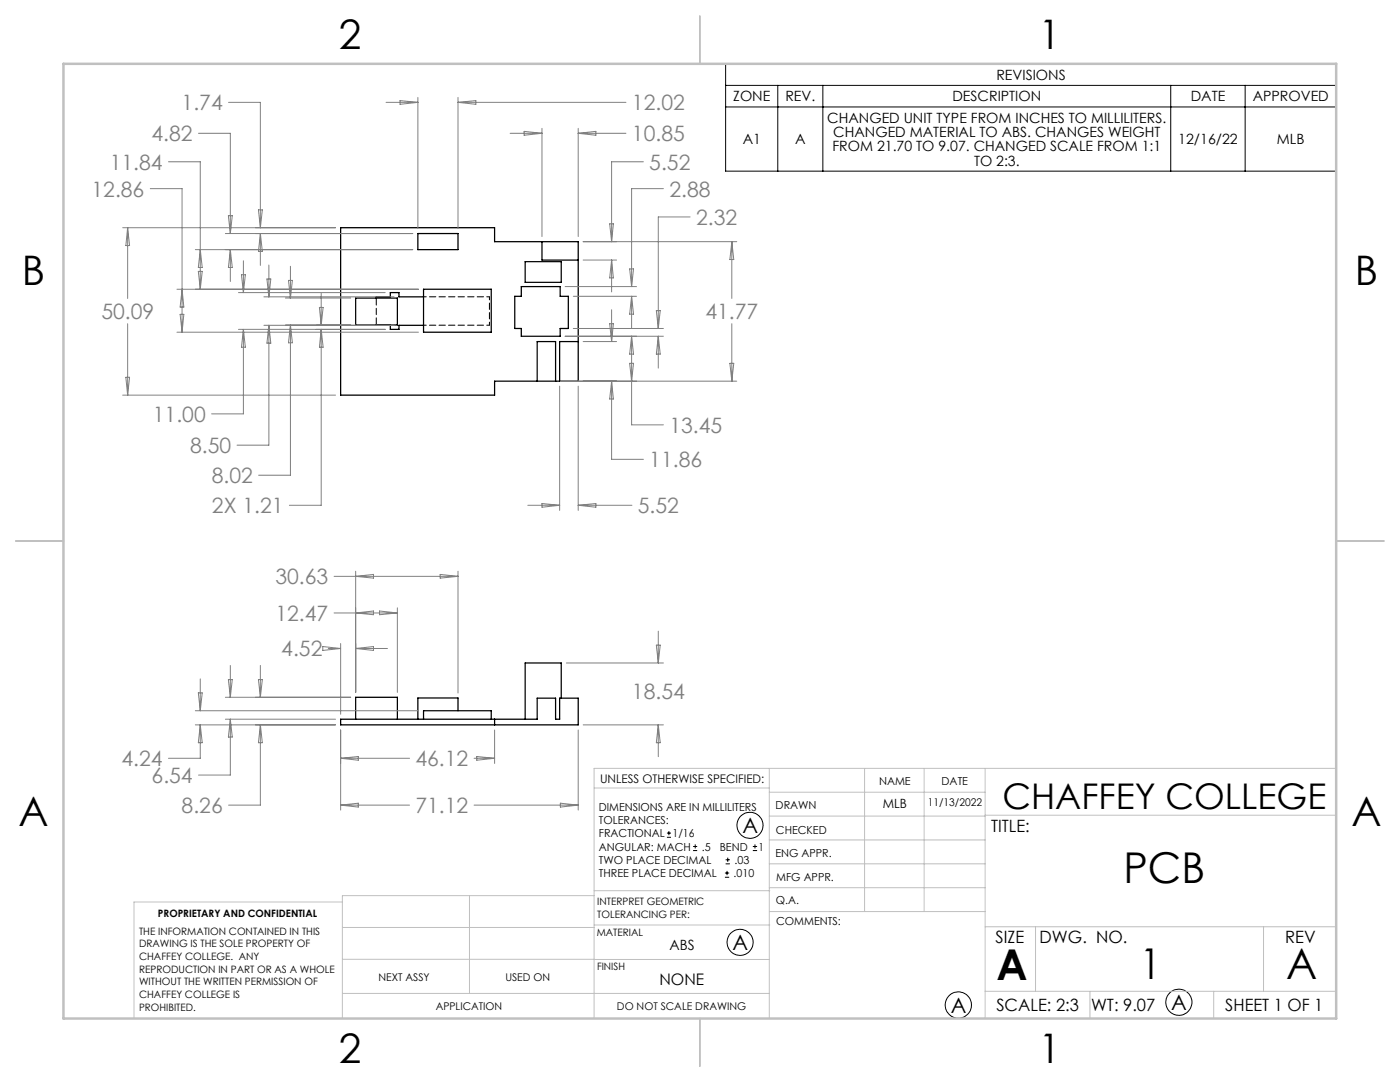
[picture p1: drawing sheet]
<svg xmlns="http://www.w3.org/2000/svg" width="279mm" height="216mm" viewBox="0 0 279 216" stroke-linecap="round" stroke-linejoin="round" font-family="sans-serif">
<g fill="none" stroke="#000" stroke-width=".25">
<path d="M68 45.4h30.7v2.8h16.7v27.9h-16.7v2.7h-30.7zM71 59.5h8.3v5.3h-8.3zM83.4 46.6h8v3.2h-8zM84.5 57.7h13.5v8.6h-13.5zM84.5 59.2h-4.9v-.8h-1.7v.8h-2.8v.3M104 57.2h7.8v1.9h1.6v6.4h-1.6v1.6h-7.8v-1.6h-1.3v-6.4h1.3zM104.8 52.2h7.2v4.1h-7.2zM108.2 48.2v3.7h7.2M75.1 64.8l2.8 .1v.8h1.7v-.8h4.9M107.2 76.1v-7.9h3.7v7.9M115.4 68.2h-3.7v7.9M112 139.3v-7h-7.2v11.2"/>
<path d="M68 143.5h39.2v-4.2h3.7v4.2h.8v-4.2h3.7v5.3h-47.4zM71 143.5v-4.4h8.3v4.4M84.5 143.5v-1.7h13.5v1.7M91.4 141.8v-2.5h-8v4.2M98.7 143.5v1.1"/>
</g>
<path d="M97.7 59.2h-13.2M97.7 64.9v-5.7M97.7 64.9h-13.2" fill="none" stroke="#000" stroke-width=".2" stroke-dasharray="1.3 .6" stroke-dashoffset=".7"/>
<path d="M75.1 59.5v5.3" fill="none" stroke="#000" stroke-width=".2" stroke-dasharray="1.3 .6" stroke-dashoffset="-.1"/>
<g fill="none" stroke="#000" stroke-width=".2">
<path d="M144.8 12.7h121.9v21.4h-121.9zM144.8 17h121.9M155.2 17v17.1M164.2 17v17.1M233.6 17v17.1M248.5 17v17.1M144.8 21.3h121.9M133.1 167.1h.8M133.1 166.2h.8M133.5 165.8v.9M138.3 169.7h.8M138.3 168.9h.8"/>
<path d="M138.7 168.5v.8M144.7 175h.8M144.7 174.2h.8M144.8 172.4h.9M144.8 171.6h.9M145.1 173.8v.8M145.2 171.1v.9M150.2 169.7h.9M150.2 168.9h.9M150.7 168.5v.8"/>
<circle cx="149.7" cy="164.7" r="2.61"/>
<circle cx="147.7" cy="188" r="2.61"/>
<circle cx="235.3" cy="200" r="2.62"/>
<circle cx="191.3" cy="200.5" r="2.63"/>
</g>
<g fill="none" stroke="#c0c0c0" stroke-width=".2">
<path d="M118.6 157.2h34.9M153.5 153.3v49.9M153.5 158.1h43.1M172.5 153.3v28.6M184.4 153.3v28.6M196.6 153.3v49.9M266.7 153.3h-148.1v49.9M68.3 180h-41.6v23.2M93.7 178.7v19.5M118.6 178.7h-50.3v24.5M118.6 177.7h35M153.5 167.6h43.1"/>
<path d="M153.5 162.8h43.1M153.5 172.4h43.1M153.5 177.1h43.1M196.6 162.7h70.1M68.3 198.2h85.2M68.3 191.4l85.2 .1M68.3 185.1h50.3M118.6 184.6h35M153.6 181.9h43M196.6 197.8h70.1M196.6 184.9h70.1M206.7 184.9v12.9"/>
<path d="M217.5 197.8v5.4M242.2 197.8v5.4M252.2 184.9v12.9"/>
</g>
<path d="M139.7 3.2v9.5M3.1 107.9h9.6M266.7 107.9h9.5M139.7 203.2v9.6" fill="none" stroke="#c0c0c0" stroke-width=".25"/>
<path d="M12.7 12.7h254v190.5h-254z" fill="none" stroke="#c0c0c0" stroke-width=".5"/>
<g fill="none" stroke="#808080" stroke-width=".2">
<path d="M83.4 19.4v26.2M91.4 19.4v26.2M30 37.6h6.3v28.7M33.6 32.3h6.4v25.4M39.6 26.6h6.4v20M45.6 20.4h6.4v25M77 20.4h6.4M79.8 20.1l3.6 .3-3.6 .4zM91.4 20.4h33.5M91.4 20.4l3.6-.3v.7zM101.8 26.6h6.4M104.6 26.2l3.6 .4-3.6 .4z"/>
<path d="M108.2 25.6v21.6M115.4 25.6v21.6M115.4 26.6h9.5M115.4 26.6l3.5-.4v.8zM128.4 32.3h-6.3v15.9M132.4 37.6h-6.4v19.6M24.5 45.4h42.5M25.5 45.4v14.1M25.5 45.4l.4 3.6h-.8zM35.3 57.7h48.2M36.3 57.7l.4 3.6h-.8zM39 49.8h43.4"/>
<path d="M39.6 54.2h.8l-.4 3.5zM40 49.8l.4 3.6h-.8zM45 46.6h37.4M45.6 43h.8l-.4 3.6zM46 49.8v6.4M46 49.8l.4 3.6h-.8zM47.6 58.4h29.3M48.2 54.8h.8l-.4 3.6zM48.6 52v6.4M51.6 41.9h.8l-.4 3.5zM52 46.6v6.4M52 46.6l.4 3.6h-.8z"/>
<path d="M52.7 59.2h25.9M53.3 55.7h.7l-.3 3.5zM53.7 52.9v6.3M57 59.5h13M57.6 56h.7l-.3 3.5zM58 53.1v6.4M64.1 58.6v6.3M112.8 57.2h14.2M114.4 59.1h12.6M116.4 48.2h30.6M116.4 51.9h6.6M121.7 44.7h.7l-.3 3.5z"/>
<path d="M122.1 51.9v6.3M122.1 51.9l.3 3.6h-.7zM125.7 53.7h.7l-.4 3.5zM126 59.1v6.4M126 59.1l.4 3.6h-.7zM137.7 43.3h-6.3v22.2M146 48.2v11.3M146 48.2l.4 3.6h-.7zM24.5 78.8h42.5M25.1 75.3h.8l-.4 3.5zM25.5 64.6v14.2M35.3 66.3h48.2"/>
<path d="M35.9 62.7h.8l-.4 3.6zM47.6 65.7h29.3M48.6 65.7v16.9h-6.4M48.6 65.7l.4 3.6h-.8zM52.7 64.9h25.9M53.7 64.9v23.9h-6.4M53.7 64.9l.3 3.6h-.7zM57 64.8h13M58 64.8v30h-6.4M58 64.8l.3 3.6h-.7zM63.7 61.3h.8l-.4 3.6zM64.1 65.7v35.1h-6.4"/>
<path d="M64.1 65.7l.4 3.6h-.8zM111.7 77v24.8M111.9 76.1h35.1M112.8 67.1h19.6M114.4 65.5h18M115.4 77v24.8M116.4 68.2h6.6M121.7 64.6h.7l-.3 3.6zM122.1 61.8v6.4M122.1 76.1v15.6h6.3M122.1 76.1l.3 3.5h-.7zM125.7 72.5h.7l-.4 3.6z"/>
<path d="M126 67.1v17.7h6.4M126 67.1l.4 3.6h-.7zM131 62h.8l-.4 3.5zM131.4 67.1v6.3M131.4 67.1l.4 3.6h-.8zM145.7 72.5h.7l-.4 3.6zM146 64.6v11.5M66.7 115h24.7M71 114v24.1M71 115l3.5-.4v.8zM87.8 114.6l3.6 .4-3.6 .4zM91.4 114v24.3"/>
<path d="M105.3 100.8h6.4M108.2 100.5l3.5 .3-3.5 .4zM115.4 100.8l3.5-.3v.7zM115.4 100.8h10.7M39.6 138.3h.8l-.4 3.5zM40 135.5v6.3M45 139.1h25M45.6 135.6h.8l-.4 3.5zM46 132.8v6.3M51.6 135.6h.8l-.4 3.5zM52 132.8v6.3M64.4 129l3.6 .4-3.6 .4z"/>
<path d="M65.5 129.4h2.5M66.7 122.3h12.6M68 128.4v14.1M71 129.4h6.3M71 129.4l3.5-.4v.8zM71 122.3l3.5-.4v.8zM75.7 121.9l3.6 .4-3.6 .4zM79.3 121.3v16.8M113 132.3h19.4M131 128.7h.8l-.4 3.6zM131.4 125.9v6.4M39 144.6h28"/>
<path d="M39 141.8h44.5M40 144.6v6.7h-6.4M40 144.6l.4 3.6h-.8zM45 143.5h22M46 143.5v11.2h-6.4M46 143.5l.4 3.6h-.8zM52 144.6v16.1h-6.4M52 144.6l.4 3.6h-.8zM68 145.7v15.9M68 151.3l3.5-.3v.7zM68 151.3h13.7M94.6 151.3h4.1"/>
<path d="M95.1 151l3.6 .3-3.6 .4zM98.7 145.7v6.6M115.4 145.7v15.9M116.4 144.6h16M131.4 144.6l.4 3.6h-.8zM131.4 144.6v6.4M68 160.7h13.7M68 160.7l3.5-.4v.7zM94.6 160.7h20.8M111.8 160.3l3.6 .4-3.6 .3z"/>
</g>
<g font-size="8.5">
<text x="224.2" y="176.2">PCB</text>
<text x="198.9" y="195.5">A</text>
<text x="227.5" y="195.4">1</text>
<text x="256.7" y="195.4">A</text>
</g>
<g font-size="8.1">
<text x="67.6" y="9.7">2</text>
<text x="207.3" y="9.7">1</text>
<text x="4.4" y="57">B</text>
<text x="270.4" y="57">B</text>
<text x="3.7" y="164.9">A</text>
<text x="269.7" y="164.9">A</text>
<text x="67.6" y="212.2">2</text>
<text x="207.3" y="212.2">1</text>
</g>
<text font-size="7.1" x="200.1" y="161.4">CHAFFEY COLLEGE</text>
<g font-size="4.2" fill="#808080">
<text x="36.3" y="22">1.74</text>
<text x="126.1" y="22">12.02</text>
<text x="30.2" y="28.2">4.82</text>
<text x="126.1" y="28.2">10.85</text>
<text x="21.9" y="33.9">11.84</text>
<text x="129.6" y="33.9">5.52</text>
<text x="18.3" y="39.2">12.86</text>
<text x="133.6" y="39.2">2.88</text>
<text x="138.9" y="44.9">2.32</text>
<text x="20.2" y="63.7">50.09</text>
<text x="140.8" y="63.7">41.77</text>
<text x="30.5" y="84.2">11.00</text>
<text x="133.6" y="86.4">13.45</text>
<text x="37.9" y="90.4">8.50</text>
<text x="129.6" y="93.2">11.86</text>
<text x="42.2" y="96.4">8.02</text>
<text x="42.3" y="102.4">2X 1.21</text>
<text x="127.3" y="102.4">5.52</text>
<text x="55" y="116.6">30.63</text>
<text x="55" y="123.9">12.47</text>
<text x="56.1" y="131">4.52</text>
<text x="126.1" y="139.4">18.54</text>
<text x="24.2" y="152.9">4.24</text>
<text x="82.9" y="152.9">46.12</text>
<text x="30.3" y="156.2">6.54</text>
<text x="36.3" y="162.2">8.26</text>
<text x="82.9" y="162.2">71.12</text>
</g>
<g font-size="4.2">
<text x="148.2" y="166.2">A</text>
<text x="146.2" y="189.6">A</text>
<text x="189.7" y="202.1">A</text>
<text x="233.8" y="201.5">A</text>
</g>
<g font-size="3.4">
<text x="197.8" y="166">TITLE:</text>
<text x="198.7" y="188.1">SIZE</text>
<text x="207.5" y="188.1">DWG. NO.</text>
<text x="256.5" y="188.2">REV</text>
<text x="198.8" y="201.7">SCALE: 2:3</text>
<text x="217.7" y="201.8">WT: 9.07</text>
<text x="244.5" y="201.7">SHEET 1 OF 1</text>
</g>
<text font-size="3.2" x="131.6" y="196.6">NONE</text>
<g font-size="2.8">
<text x="198.8" y="15.9">REVISIONS</text>
<text x="146.3" y="20.2">ZONE</text>
<text x="156.7" y="20.2">REV.</text>
<text x="190.1" y="20.2">DESCRIPTION</text>
<text x="237.6" y="20.2">DATE</text>
<text x="250" y="20.2">APPROVED</text>
<text x="148.2" y="28.8">A1</text>
<text x="158.7" y="28.8">A</text>
<text x="165.1" y="24.6">CHANGED UNIT TYPE FROM INCHES TO MILLILITERS.</text>
<text x="166.3" y="27.4">CHANGED MATERIAL TO ABS. CHANGES WEIGHT</text>
<text x="235.2" y="28.8">12/16/22</text>
<text x="254.8" y="28.8">MLB</text>
<text x="166.1" y="30.2">FROM 21.70 TO 9.07. CHANGED SCALE FROM 1:1</text>
<text x="194.4" y="33">TO 2:3.</text>
<text x="133.6" y="189.5">ABS</text>
</g>
<text font-size="2.5" x="176.2" y="161.3">MLB</text>
<text font-size="2.4" x="119.8" y="156.2">UNLESS OTHERWISE SPECIFIED:</text>
<g font-size="2.2">
<text x="119.5" y="161.8">DIMENSIONS ARE IN MILLILITERS</text>
<text x="154.8" y="161.4">DRAWN</text>
<text x="175.4" y="156.6">NAME</text>
<text x="187.9" y="156.7">DATE</text>
<text x="119.5" y="164.4">TOLERANCES:</text>
<text x="119.5" y="167.1">FRACTIONAL</text>
<text x="134.2" y="167.1">1/16</text>
<text x="154.9" y="166.3">CHECKED</text>
<text x="119.5" y="172.4">TWO PLACE DECIMAL</text>
<text x="119.5" y="169.7">ANGULAR: MACH</text>
<text x="140.1" y="169.7">.5</text>
<text x="143.6" y="169.7">BEND</text>
<text x="146.6" y="172.4">.03</text>
<text x="151.4" y="169.7">1</text>
<text x="154.8" y="171">ENG APPR.</text>
<text x="119.5" y="175">THREE PLACE DECIMAL</text>
<text x="146.4" y="175">.010</text>
<text x="154.9" y="175.7">MFG APPR.</text>
<text x="154.9" y="180.4">Q.A.</text>
<text x="154.9" y="184.6">COMMENTS:</text>
</g>
<g font-size="2.1">
<text x="185.2" y="160.7">11/13/2022</text>
<text x="75.5" y="195.7">NEXT ASSY</text>
<text x="100.9" y="195.7">USED ON</text>
<text x="86.9" y="201.5">APPLICATION</text>
<text x="123.1" y="201.6">DO NOT SCALE DRAWING</text>
</g>
<g font-size="2">
<text x="31.5" y="182.9">PROPRIETARY AND CONFIDENTIAL</text>
<text x="119.2" y="180.6">INTERPRET GEOMETRIC</text>
<text x="119.2" y="183.1">TOLERANCING PER:</text>
<text x="27.8" y="186.5">THE INFORMATION CONTAINED IN THIS</text>
<text x="27.8" y="189">DRAWING IS THE SOLE PROPERTY OF</text>
<text x="27.8" y="191.6">CHAFFEY COLLEGE. ANY</text>
<text x="119.1" y="186.7">MATERIAL</text>
<text x="27.8" y="194.1">REPRODUCTION IN PART OR AS A WHOLE</text>
<text x="27.8" y="196.6">WITHOUT THE WRITTEN PERMISSION OF</text>
<text x="119.1" y="193.5">FINISH</text>
<text x="27.8" y="199.1">CHAFFEY COLLEGE IS</text>
<text x="27.8" y="201.7">PROHIBITED.</text>
</g>
</svg>
